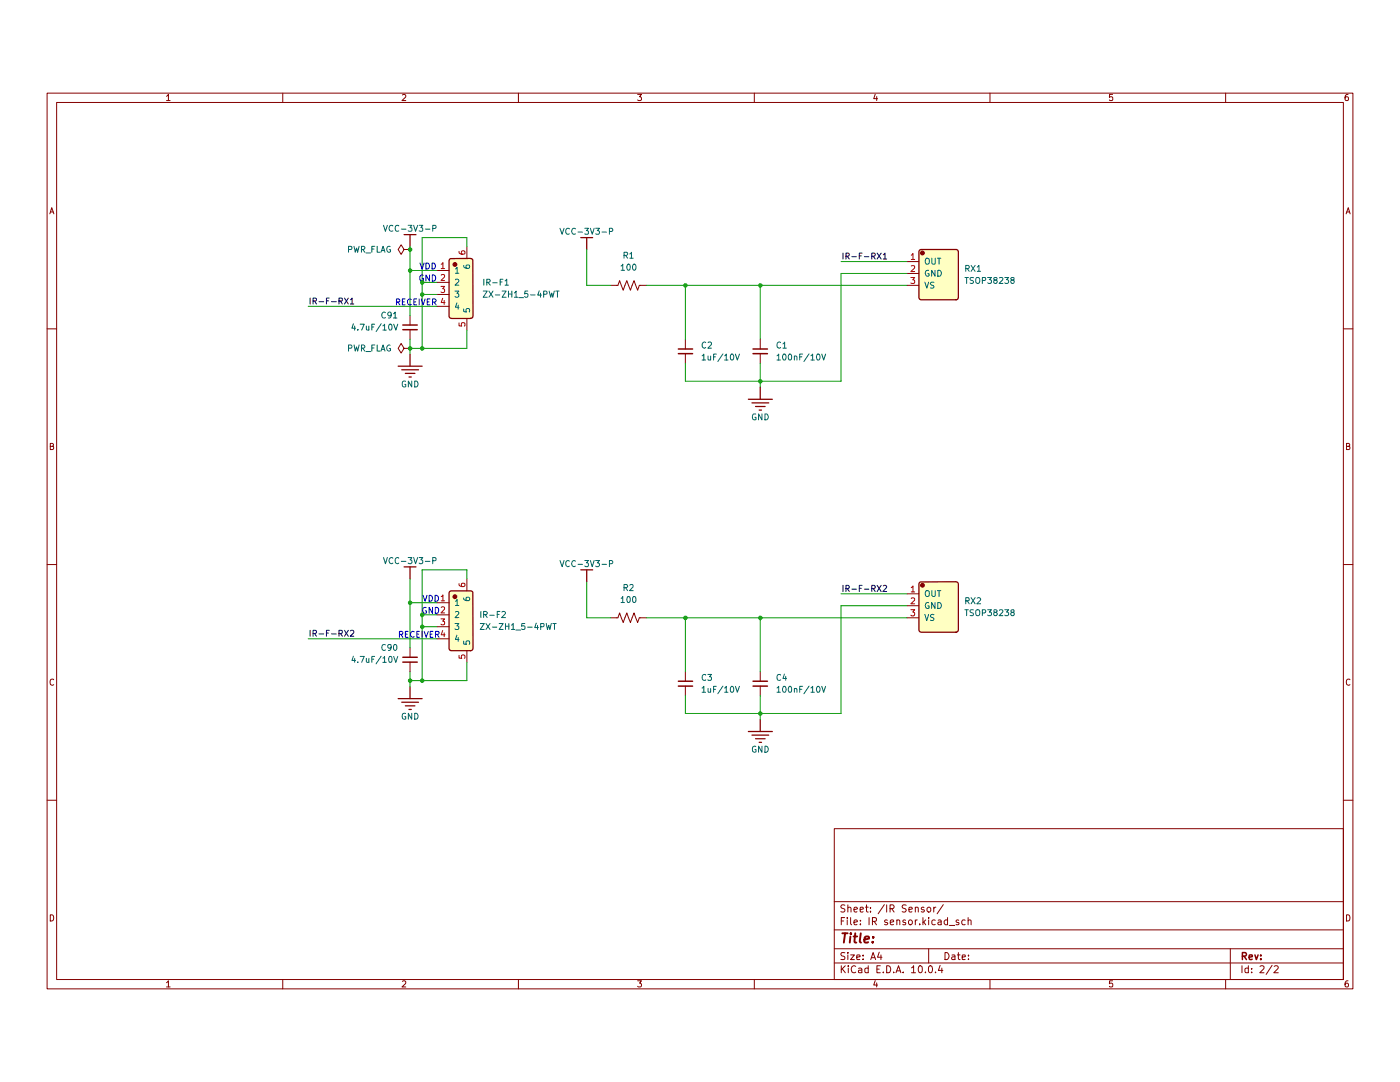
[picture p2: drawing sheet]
(kicad_sch
 (version 20260306)
 (generator "eeschema")
 (generator_version "10.0")
 (paper "A4")
 (lib_symbols
  (symbol "Device:C_Small"
   (pin_numbers (hide yes))
   (pin_names
    (offset 0.254) (hide yes)) (exclude_from_sim no) (in_bom yes) (on_board yes)
   (in_pos_files yes)
   (duplicate_pin_numbers_are_jumpers no)
   (property "Reference" "C" (at 0.254 1.778 0) (show_name no) (do_not_autoplace no) (effects (font (size 1.27 1.27)) (justify left)))
   (property "Value" "C_Small" (at 0.254 -2.032 0) (show_name no) (do_not_autoplace no) (effects (font (size 1.27 1.27)) (justify left)))
   (property "Footprint" "" (at 0 0 0) (show_name no) (do_not_autoplace no) (hide yes) (effects (font (size 1.27 1.27))))
   (property "Datasheet" "" (at 0 0 0) (show_name no) (do_not_autoplace no) (hide yes) (effects (font (size 1.27 1.27))))
   (property "Description" "Unpolarized capacitor, small symbol" (at 0 0 0) (show_name no) (do_not_autoplace no) (hide yes) (effects (font (size 1.27 1.27))))
   (symbol "C_Small_0_1"
    (polyline (pts (xy -1.524 0.508) (xy 1.524 0.508)) (stroke (width 0.3048) (type default)) (fill (type none)))
    (polyline (pts (xy -1.524 -0.508) (xy 1.524 -0.508)) (stroke (width 0.3302) (type default)) (fill (type none))))
   (symbol "C_Small_1_1"
    (pin passive line (at 0 2.54 270) (length 2.032) (name "" (effects (font (size 1.27 1.27)))) (number "1" (effects (font (size 1.27 1.27)))))
    (pin passive line (at 0 -2.54 90) (length 2.032) (name "" (effects (font (size 1.27 1.27)))) (number "2" (effects (font (size 1.27 1.27))))))
   (embedded_fonts no))
  (symbol "Device:R_US"
   (pin_numbers (hide yes))
   (pin_names
    (offset 0)) (exclude_from_sim no) (in_bom yes) (on_board yes)
   (in_pos_files yes)
   (duplicate_pin_numbers_are_jumpers no)
   (property "Reference" "R" (at 2.54 0 90) (show_name no) (do_not_autoplace no) (effects (font (size 1.27 1.27))))
   (property "Value" "R_US" (at -2.54 0 90) (show_name no) (do_not_autoplace no) (effects (font (size 1.27 1.27))))
   (property "Footprint" "" (at 1.016 -0.254 90) (show_name no) (do_not_autoplace no) (hide yes) (effects (font (size 1.27 1.27))))
   (property "Datasheet" "" (at 0 0 0) (show_name no) (do_not_autoplace no) (hide yes) (effects (font (size 1.27 1.27))))
   (property "Description" "Resistor, US symbol" (at 0 0 0) (show_name no) (do_not_autoplace no) (hide yes) (effects (font (size 1.27 1.27))))
   (symbol "R_US_0_1"
    (polyline (pts (xy 0 2.286) (xy 0 2.54)) (stroke (width 0) (type default)) (fill (type none)))
    (polyline (pts (xy 0 2.286) (xy 1.016 1.905) (xy 0 1.524) (xy -1.016 1.143) (xy 0 0.762)) (stroke (width 0) (type default)) (fill (type none)))
    (polyline (pts (xy 0 0.762) (xy 1.016 0.381) (xy 0 0) (xy -1.016 -0.381) (xy 0 -0.762)) (stroke (width 0) (type default)) (fill (type none)))
    (polyline (pts (xy 0 -0.762) (xy 1.016 -1.143) (xy 0 -1.524) (xy -1.016 -1.905) (xy 0 -2.286)) (stroke (width 0) (type default)) (fill (type none)))
    (polyline (pts (xy 0 -2.286) (xy 0 -2.54)) (stroke (width 0) (type default)) (fill (type none))))
   (symbol "R_US_1_1"
    (pin passive line (at 0 3.81 270) (length 1.27) (name "" (effects (font (size 1.27 1.27)))) (number "1" (effects (font (size 1.27 1.27)))))
    (pin passive line (at 0 -3.81 90) (length 1.27) (name "" (effects (font (size 1.27 1.27)))) (number "2" (effects (font (size 1.27 1.27))))))
   (embedded_fonts no))
  (symbol "JLCImport:TSOP38238"
   (pin_names
    (offset 1.016)) (exclude_from_sim no) (in_bom yes) (on_board yes)
   (in_pos_files yes)
   (duplicate_pin_numbers_are_jumpers no)
   (property "Reference" "LED" (at 0 7.08 0) (show_name no) (do_not_autoplace no) (effects (font (size 1.27 1.27))))
   (property "Value" "TSOP38238" (at 0 -7.588 0) (show_name no) (do_not_autoplace no) (effects (font (size 1.27 1.27))))
   (property "Footprint" "JLCImport:TSOP38238" (at 0 0 0) (show_name no) (do_not_autoplace no) (hide yes) (effects (font (size 1.27 1.27))))
   (property "Datasheet" "https://www.lcsc.com/datasheet/lcsc_datasheet_1809191926_Vishay-Intertech-TSOP38238_C141632.pdf" (at 0 0 0) (show_name no) (do_not_autoplace no) (hide yes) (effects (font (size 1.27 1.27))))
   (property "Description" "-25℃~+85℃ 10mW 2.5V~5.5V 350uA 38kHz 45m ±45° SIP-3-2.54mm Infrared Remote Receiver (IRM) ROHS" (at 0 0 0) (show_name no) (do_not_autoplace no) (hide yes) (effects (font (size 1.27 1.27))))
   (property "LCSC" "C141632" (at 0 0 0) (show_name no) (do_not_autoplace no) (hide yes) (effects (font (size 1.27 1.27))))
   (property "Manufacturer" "Vishay Intertech" (at 0 0 0) (show_name no) (do_not_autoplace no) (hide yes) (effects (font (size 1.27 1.27))))
   (property "Manufacturer Part" "TSOP38238" (at 0 0 0) (show_name no) (do_not_autoplace no) (hide yes) (effects (font (size 1.27 1.27))))
   (symbol "TSOP38238_0_1"
    (circle (center -1.778 4.318) (radius 0.381) (stroke (width 0.254) (type solid)) (fill (type outline)))
    (polyline (pts (xy 5.334 -5.588) (xy 5.4331 -5.5783) (xy 5.5284 -5.5493) (xy 5.6162 -5.5024) (xy 5.6932 -5.4392) (xy 5.7564 -5.3622) (xy 5.8033 -5.2744) (xy 5.8323 -5.1791) (xy 5.842 -5.08) (xy 5.8323 4.6711) (xy 5.8033 4.7664) (xy 5.7564 4.8542) (xy 5.6932 4.9312) (xy 5.6162 4.9944) (xy 5.5284 5.0413) (xy 5.4331 5.0702) (xy 5.334 5.08) (xy -2.1311 5.0702) (xy -2.2264 5.0413) (xy -2.3142 4.9944) (xy -2.3912 4.9312) (xy -2.4544 4.8542) (xy -2.5013 4.7664) (xy -2.5302 4.6711) (xy -2.54 4.572) (xy -2.5302 -5.1791) (xy -2.5013 -5.2744) (xy -2.4544 -5.3622) (xy -2.3912 -5.4392) (xy -2.3142 -5.5024) (xy -2.2264 -5.5493) (xy -2.1311 -5.5783) (xy -2.032 -5.588) (xy 5.334 -5.588)) (stroke (width 0.254) (type solid)) (fill (type background)))
    (pin unspecified line (at -5.08 2.54 0) (length 2.54) (name "OUT" (effects (font (size 1.27 1.27)))) (number "1" (effects (font (size 1.27 1.27)))))
    (pin unspecified line (at -5.08 0 0) (length 2.54) (name "GND" (effects (font (size 1.27 1.27)))) (number "2" (effects (font (size 1.27 1.27)))))
    (pin unspecified line (at -5.08 -2.54 0) (length 2.54) (name "VS" (effects (font (size 1.27 1.27)))) (number "3" (effects (font (size 1.27 1.27))))))
   (embedded_fonts no))
  (symbol "JLCImport:ZX-ZH1_5-4PWT"
   (pin_names
    (offset 1.016)) (exclude_from_sim no) (in_bom yes) (on_board yes)
   (in_pos_files yes)
   (duplicate_pin_numbers_are_jumpers no)
   (property "Reference" "U" (at 0 10.89 0) (show_name no) (do_not_autoplace no) (effects (font (size 1.27 1.27))))
   (property "Value" "ZX-ZH1_5-4PWT" (at 0 -10.89 0) (show_name no) (do_not_autoplace no) (effects (font (size 1.27 1.27))))
   (property "Footprint" "JLCImport:ZX-ZH1_5-4PWT" (at 0 0 0) (show_name no) (do_not_autoplace no) (hide yes) (effects (font (size 1.27 1.27))))
   (property "Datasheet" "https://wmsc.lcsc.com/wmsc/upload/file/pdf/v2/lcsc/2312011606_Megastar-ZX-ZH1-5-4PWT_C19272407.pdf" (at 0 0 0) (show_name no) (do_not_autoplace no) (hide yes) (effects (font (size 1.27 1.27))))
   (property "Description" "-25℃~+85℃ 1 1.5mm 1A 1x4P 250V 3.8mm 4 4P 6mm 9mm Auxiliary Solder Pin Beige Brass LCP Surface Mount, Right Angle Tin ZH SMD,P=1.5mm,Surface Mount，Right Angle Wire To Board Connector ROHS" (at 0 0 0) (show_name no) (do_not_autoplace no) (hide yes) (effects (font (size 1.27 1.27))))
   (property "LCSC" "C19272407" (at 0 0 0) (show_name no) (do_not_autoplace no) (hide yes) (effects (font (size 1.27 1.27))))
   (property "Manufacturer" "Megastar" (at 0 0 0) (show_name no) (do_not_autoplace no) (hide yes) (effects (font (size 1.27 1.27))))
   (property "Manufacturer Part" "ZX-ZH1.5-4PWT" (at 0 0 0) (show_name no) (do_not_autoplace no) (hide yes) (effects (font (size 1.27 1.27))))
   (symbol "ZX-ZH1_5-4PWT_0_1"
    (circle (center -1.27 5.08) (radius 0.381) (stroke (width 0.254) (type solid)) (fill (type outline)))
    (polyline (pts (xy 2.032 -6.35) (xy 2.1311 -6.3403) (xy 2.2264 -6.3113) (xy 2.3142 -6.2644) (xy 2.3912 -6.2012) (xy 2.4544 -6.1242) (xy 2.5013 -6.0364) (xy 2.5302 -5.9411) (xy 2.54 -5.842) (xy 2.5302 5.9411) (xy 2.5013 6.0364) (xy 2.4544 6.1242) (xy 2.3912 6.2012) (xy 2.3142 6.2644) (xy 2.2264 6.3113) (xy 2.1311 6.3403) (xy 2.032 6.35) (xy -2.1311 6.3403) (xy -2.2264 6.3113) (xy -2.3142 6.2644) (xy -2.3912 6.2012) (xy -2.4544 6.1242) (xy -2.5013 6.0364) (xy -2.5302 5.9411) (xy -2.54 5.842) (xy -2.5302 -5.9411) (xy -2.5013 -6.0364) (xy -2.4544 -6.1242) (xy -2.3912 -6.2012) (xy -2.3142 -6.2644) (xy -2.2264 -6.3113) (xy -2.1311 -6.3403) (xy -2.032 -6.35) (xy 2.032 -6.35)) (stroke (width 0.254) (type solid)) (fill (type background)))
    (pin unspecified line (at -5.08 3.81 0) (length 2.54) (name "1" (effects (font (size 1.27 1.27)))) (number "1" (effects (font (size 1.27 1.27)))))
    (pin unspecified line (at -5.08 1.27 0) (length 2.54) (name "2" (effects (font (size 1.27 1.27)))) (number "2" (effects (font (size 1.27 1.27)))))
    (pin unspecified line (at -5.08 -1.27 0) (length 2.54) (name "3" (effects (font (size 1.27 1.27)))) (number "3" (effects (font (size 1.27 1.27)))))
    (pin unspecified line (at -5.08 -3.81 0) (length 2.54) (name "4" (effects (font (size 1.27 1.27)))) (number "4" (effects (font (size 1.27 1.27)))))
    (pin unspecified line (at 1.27 -8.89 90) (length 2.54) (name "5" (effects (font (size 1.27 1.27)))) (number "5" (effects (font (size 1.27 1.27)))))
    (pin unspecified line (at 1.27 8.89 270) (length 2.54) (name "6" (effects (font (size 1.27 1.27)))) (number "6" (effects (font (size 1.27 1.27))))))
   (embedded_fonts no))
  (symbol "oomwoo-kicad-altium-import:GND_POWER_GROUND"
   (power global) (exclude_from_sim no) (in_bom yes) (on_board yes)
   (in_pos_files yes)
   (duplicate_pin_numbers_are_jumpers no)
   (property "Reference" "#PWR" (at 0 0 0) (show_name no) (do_not_autoplace no) (hide yes) (effects (font (size 1.27 1.27))))
   (property "Value" "GND" (at 0 -6.35 0) (show_name no) (do_not_autoplace no) (effects (font (size 1.27 1.27))))
   (property "Footprint" "" (at 0 0 0) (show_name no) (do_not_autoplace no) (hide yes) (effects (font (size 1.27 1.27))))
   (property "Datasheet" "" (at 0 0 0) (show_name no) (do_not_autoplace no) (hide yes) (effects (font (size 1.27 1.27))))
   (property "Description" "Power symbol creates a global label with name 'GND'" (at 0 0 0) (show_name no) (do_not_autoplace no) (hide yes) (effects (font (size 1.27 1.27))))
   (symbol "GND_POWER_GROUND_0_0"
    (polyline (pts (xy -2.54 -2.54) (xy 2.54 -2.54)) (stroke (width 0.254) (type solid)) (fill (type none)))
    (polyline (pts (xy -1.778 -3.302) (xy 1.778 -3.302)) (stroke (width 0.254) (type solid)) (fill (type none)))
    (polyline (pts (xy -1.016 -4.064) (xy 1.016 -4.064)) (stroke (width 0.254) (type solid)) (fill (type none)))
    (polyline (pts (xy -0.254 -4.826) (xy 0.254 -4.826)) (stroke (width 0.254) (type solid)) (fill (type none)))
    (polyline (pts (xy 0 0) (xy 0 -2.54)) (stroke (width 0.254) (type solid)) (fill (type none)))
    (pin power_in line (at 0 0 0) (length 0) (hide yes) (name "GND" (effects (font (size 1.27 1.27)))) (number "" (effects (font (size 1.27 1.27))))))
   (embedded_fonts no))
  (symbol "oomwoo-kicad-altium-import:VCC-3V3-P_BAR"
   (power global) (exclude_from_sim no) (in_bom yes) (on_board yes)
   (in_pos_files yes)
   (duplicate_pin_numbers_are_jumpers no)
   (property "Reference" "#PWR" (at 0 0 0) (show_name no) (do_not_autoplace no) (hide yes) (effects (font (size 1.27 1.27))))
   (property "Value" "VCC-3V3-P" (at 0 -3.81 0) (show_name no) (do_not_autoplace no) (effects (font (size 1.27 1.27))))
   (property "Footprint" "" (at 0 0 0) (show_name no) (do_not_autoplace no) (hide yes) (effects (font (size 1.27 1.27))))
   (property "Datasheet" "" (at 0 0 0) (show_name no) (do_not_autoplace no) (hide yes) (effects (font (size 1.27 1.27))))
   (property "Description" "Power symbol creates a global label with name 'VCC-3V3-P'" (at 0 0 0) (show_name no) (do_not_autoplace no) (hide yes) (effects (font (size 1.27 1.27))))
   (symbol "VCC-3V3-P_BAR_0_0"
    (polyline (pts (xy -1.27 -2.54) (xy 1.27 -2.54)) (stroke (width 0.254) (type solid)) (fill (type none)))
    (polyline (pts (xy 0 0) (xy 0 -2.54)) (stroke (width 0.254) (type solid)) (fill (type none)))
    (pin power_in line (at 0 0 0) (length 0) (hide yes) (name "VCC-3V3-P" (effects (font (size 1.27 1.27)))) (number "" (effects (font (size 1.27 1.27))))))
   (embedded_fonts no))
  (symbol "power:PWR_FLAG"
   (power global)
   (pin_numbers (hide yes))
   (pin_names
    (offset 0) (hide yes)) (exclude_from_sim no) (in_bom yes) (on_board yes)
   (in_pos_files yes)
   (duplicate_pin_numbers_are_jumpers no)
   (property "Reference" "#FLG" (at 0 1.905 0) (show_name no) (do_not_autoplace no) (hide yes) (effects (font (size 1.27 1.27))))
   (property "Value" "PWR_FLAG" (at 0 3.81 0) (show_name no) (do_not_autoplace no) (effects (font (size 1.27 1.27))))
   (property "Footprint" "" (at 0 0 0) (show_name no) (do_not_autoplace no) (hide yes) (effects (font (size 1.27 1.27))))
   (property "Datasheet" "" (at 0 0 0) (show_name no) (do_not_autoplace no) (hide yes) (effects (font (size 1.27 1.27))))
   (property "Description" "Special symbol for telling ERC where power comes from" (at 0 0 0) (show_name no) (do_not_autoplace no) (hide yes) (effects (font (size 1.27 1.27))))
   (symbol "PWR_FLAG_0_0"
    (pin power_out line (at 0 0 90) (length 0) (name "" (effects (font (size 1.27 1.27)))) (number "1" (effects (font (size 1.27 1.27))))))
   (symbol "PWR_FLAG_0_1"
    (polyline (pts (xy 0 0) (xy 0 1.27) (xy -1.016 1.905) (xy 0 2.54) (xy 1.016 1.905) (xy 0 1.27)) (stroke (width 0) (type default)) (fill (type none))))
   (embedded_fonts no)))
 (text "VDD"
  (exclude_from_sim no)
  (at 91.44 117.475 0)
  (effects (font (size 1.27 1.27))))
 (text "RECEIVER"
  (exclude_from_sim no)
  (at 88.9 125.095 0)
  (effects (font (size 1.27 1.27))))
 (text "RECEIVER"
  (exclude_from_sim no)
  (at 88.265 54.61 0)
  (effects (font (size 1.27 1.27))))
 (text "GND"
  (exclude_from_sim no)
  (at 90.7451 49.53 0)
  (effects (font (size 1.27 1.27))))
 (text "VDD"
  (exclude_from_sim no)
  (at 90.805 46.99 0)
  (effects (font (size 1.27 1.27))))
 (text "GND"
  (exclude_from_sim no)
  (at 91.3801 120.015 0)
  (effects (font (size 1.27 1.27))))
 (junction
  (at 89.535 50.165)
  (diameter 0)
  (color 0 0 0 0))
 (junction
  (at 161.29 50.8)
  (diameter 0)
  (color 0 0 0 0))
 (junction
  (at 86.995 118.11)
  (diameter 0)
  (color 0 0 0 0))
 (junction
  (at 86.995 64.135)
  (diameter 0)
  (color 0 0 0 0))
 (junction
  (at 145.415 121.285)
  (diameter 0)
  (color 0 0 0 0))
 (junction
  (at 161.29 141.605)
  (diameter 0)
  (color 0 0 0 0))
 (junction
  (at 161.29 121.285)
  (diameter 0)
  (color 0 0 0 0))
 (junction
  (at 86.995 43.18)
  (diameter 0)
  (color 0 0 0 0))
 (junction
  (at 86.995 47.625)
  (diameter 0)
  (color 0 0 0 0))
 (junction
  (at 145.415 50.8)
  (diameter 0)
  (color 0 0 0 0))
 (junction
  (at 89.535 123.19)
  (diameter 0)
  (color 0 0 0 0))
 (junction
  (at 89.535 134.62)
  (diameter 0)
  (color 0 0 0 0))
 (junction
  (at 89.535 120.65)
  (diameter 0)
  (color 0 0 0 0))
 (junction
  (at 89.535 52.705)
  (diameter 0)
  (color 0 0 0 0))
 (junction
  (at 86.995 134.62)
  (diameter 0)
  (color 0 0 0 0))
 (junction
  (at 89.535 64.135)
  (diameter 0)
  (color 0 0 0 0))
 (junction
  (at 161.29 71.12)
  (diameter 0)
  (color 0 0 0 0))
 (wire
  (pts (xy 99.06 60.325) (xy 99.06 64.135))
  (stroke (width 0) (type default)))
 (wire
  (pts (xy 92.71 50.165) (xy 89.535 50.165))
  (stroke (width 0) (type default)))
 (wire
  (pts (xy 161.29 141.605) (xy 161.29 142.875))
  (stroke (width 0) (type default)))
 (wire
  (pts (xy 89.535 120.65) (xy 89.535 123.19))
  (stroke (width 0) (type default)))
 (wire
  (pts (xy 161.29 121.285) (xy 192.405 121.285))
  (stroke (width 0) (type default)))
 (wire
  (pts (xy 145.415 67.31) (xy 145.415 71.12))
  (stroke (width 0) (type default)))
 (wire
  (pts (xy 161.29 137.795) (xy 161.29 141.605))
  (stroke (width 0) (type default)))
 (wire
  (pts (xy 89.535 52.705) (xy 89.535 64.135))
  (stroke (width 0) (type default)))
 (wire
  (pts (xy 145.415 141.605) (xy 161.29 141.605))
  (stroke (width 0) (type default)))
 (wire
  (pts (xy 92.71 120.65) (xy 89.535 120.65))
  (stroke (width 0) (type default)))
 (wire
  (pts (xy 89.535 40.64) (xy 89.535 50.165))
  (stroke (width 0) (type default)))
 (wire
  (pts (xy 178.435 71.12) (xy 161.29 71.12))
  (stroke (width 0) (type default)))
 (wire
  (pts (xy 124.46 50.8) (xy 129.54 50.8))
  (stroke (width 0) (type default)))
 (wire
  (pts (xy 145.415 121.285) (xy 145.415 132.715))
  (stroke (width 0) (type default)))
 (wire
  (pts (xy 99.06 134.62) (xy 89.535 134.62))
  (stroke (width 0) (type default)))
 (wire
  (pts (xy 86.995 132.715) (xy 86.995 134.62))
  (stroke (width 0) (type default)))
 (wire
  (pts (xy 89.535 64.135) (xy 86.995 64.135))
  (stroke (width 0) (type default)))
 (wire
  (pts (xy 161.29 50.8) (xy 192.405 50.8))
  (stroke (width 0) (type default)))
 (wire
  (pts (xy 178.435 118.745) (xy 178.435 141.605))
  (stroke (width 0) (type default)))
 (wire
  (pts (xy 86.995 47.625) (xy 86.995 57.15))
  (stroke (width 0) (type default)))
 (wire
  (pts (xy 145.415 71.12) (xy 161.29 71.12))
  (stroke (width 0) (type default)))
 (wire
  (pts (xy 192.405 48.26) (xy 178.435 48.26))
  (stroke (width 0) (type default)))
 (wire
  (pts (xy 178.435 141.605) (xy 161.29 141.605))
  (stroke (width 0) (type default)))
 (wire
  (pts (xy 145.415 121.285) (xy 161.29 121.285))
  (stroke (width 0) (type default)))
 (wire
  (pts (xy 99.06 64.135) (xy 89.535 64.135))
  (stroke (width 0) (type default)))
 (wire
  (pts (xy 86.995 118.11) (xy 86.995 113.03))
  (stroke (width 0) (type default)))
 (wire
  (pts (xy 89.535 134.62) (xy 86.995 134.62))
  (stroke (width 0) (type default)))
 (wire
  (pts (xy 161.29 50.8) (xy 161.29 62.23))
  (stroke (width 0) (type default)))
 (wire
  (pts (xy 89.535 123.19) (xy 89.535 134.62))
  (stroke (width 0) (type default)))
 (wire
  (pts (xy 86.995 62.23) (xy 86.995 64.135))
  (stroke (width 0) (type default)))
 (wire
  (pts (xy 89.535 50.165) (xy 89.535 52.705))
  (stroke (width 0) (type default)))
 (wire
  (pts (xy 89.535 52.705) (xy 92.71 52.705))
  (stroke (width 0) (type default)))
 (wire
  (pts (xy 89.535 123.19) (xy 92.71 123.19))
  (stroke (width 0) (type default)))
 (wire
  (pts (xy 89.535 111.125) (xy 89.535 120.65))
  (stroke (width 0) (type default)))
 (wire
  (pts (xy 124.46 43.18) (xy 124.46 50.8))
  (stroke (width 0) (type default)))
 (wire
  (pts (xy 99.06 130.81) (xy 99.06 134.62))
  (stroke (width 0) (type default)))
 (wire
  (pts (xy 178.435 116.205) (xy 192.405 116.205))
  (stroke (width 0) (type default)))
 (wire
  (pts (xy 99.06 113.03) (xy 99.06 111.125))
  (stroke (width 0) (type default)))
 (wire
  (pts (xy 145.415 50.8) (xy 145.415 62.23))
  (stroke (width 0) (type default)))
 (wire
  (pts (xy 178.435 48.26) (xy 178.435 71.12))
  (stroke (width 0) (type default)))
 (wire
  (pts (xy 124.46 113.665) (xy 124.46 121.285))
  (stroke (width 0) (type default)))
 (wire
  (pts (xy 86.995 118.11) (xy 86.995 127.635))
  (stroke (width 0) (type default)))
 (wire
  (pts (xy 145.415 50.8) (xy 161.29 50.8))
  (stroke (width 0) (type default)))
 (wire
  (pts (xy 192.405 118.745) (xy 178.435 118.745))
  (stroke (width 0) (type default)))
 (wire
  (pts (xy 145.415 137.795) (xy 145.415 141.605))
  (stroke (width 0) (type default)))
 (wire
  (pts (xy 137.16 121.285) (xy 145.415 121.285))
  (stroke (width 0) (type default)))
 (wire
  (pts (xy 99.06 42.545) (xy 99.06 40.64))
  (stroke (width 0) (type default)))
 (wire
  (pts (xy 161.29 121.285) (xy 161.29 132.715))
  (stroke (width 0) (type default)))
 (wire
  (pts (xy 99.06 111.125) (xy 89.535 111.125))
  (stroke (width 0) (type default)))
 (wire
  (pts (xy 86.995 47.625) (xy 86.995 43.18))
  (stroke (width 0) (type default)))
 (wire
  (pts (xy 65.405 125.73) (xy 92.71 125.73))
  (stroke (width 0) (type default)))
 (wire
  (pts (xy 86.995 43.18) (xy 86.995 42.545))
  (stroke (width 0) (type default)))
 (wire
  (pts (xy 86.995 134.62) (xy 86.995 135.89))
  (stroke (width 0) (type default)))
 (wire
  (pts (xy 99.06 40.64) (xy 89.535 40.64))
  (stroke (width 0) (type default)))
 (wire
  (pts (xy 92.71 118.11) (xy 86.995 118.11))
  (stroke (width 0) (type default)))
 (wire
  (pts (xy 137.16 50.8) (xy 145.415 50.8))
  (stroke (width 0) (type default)))
 (wire
  (pts (xy 65.405 55.245) (xy 92.71 55.245))
  (stroke (width 0) (type default)))
 (wire
  (pts (xy 161.29 71.12) (xy 161.29 72.39))
  (stroke (width 0) (type default)))
 (wire
  (pts (xy 86.995 64.135) (xy 86.995 65.405))
  (stroke (width 0) (type default)))
 (wire
  (pts (xy 92.71 47.625) (xy 86.995 47.625))
  (stroke (width 0) (type default)))
 (wire
  (pts (xy 161.29 67.31) (xy 161.29 71.12))
  (stroke (width 0) (type default)))
 (wire
  (pts (xy 178.435 45.72) (xy 192.405 45.72))
  (stroke (width 0) (type default)))
 (wire
  (pts (xy 124.46 121.285) (xy 129.54 121.285))
  (stroke (width 0) (type default)))
 (label "IR-F-RX2"
  (at 65.405 125.73 0)
  (effects (font (size 1.27 1.27)) (justify left bottom)))
 (label "IR-F-RX1"
  (at 65.405 55.245 0)
  (effects (font (size 1.27 1.27)) (justify left bottom)))
 (label "IR-F-RX2"
  (at 178.435 116.205 0)
  (effects (font (size 1.27 1.27)) (justify left bottom)))
 (label "IR-F-RX1"
  (at 178.435 45.72 0)
  (effects (font (size 1.27 1.27)) (justify left bottom)))
 (symbol
  (lib_id "oomwoo-kicad-altium-import:VCC-3V3-P_BAR")
  (at 124.46 113.665 180)
  (unit 1)
  (body_style 1)
  (exclude_from_sim no)
  (in_bom yes)
  (on_board yes)
  (in_pos_files yes)
  (dnp no)
  (property "Reference" "#PWR0109" (at 124.46 113.665 0) (hide yes) (show_name no) (do_not_autoplace no) (effects (font (size 1.27 1.27))))
  (property "Value" "VCC-3V3-P" (at 124.46 109.855 0) (show_name no) (do_not_autoplace no) (effects (font (size 1.27 1.27))))
  (property "Footprint" "" (at 124.46 113.665 0) (show_name no) (do_not_autoplace no) (effects (font (size 1.27 1.27))))
  (property "Datasheet" "" (at 124.46 113.665 0) (show_name no) (do_not_autoplace no) (effects (font (size 1.27 1.27))))
  (property "Description" "" (at 124.46 113.665 0) (show_name no) (do_not_autoplace no) (effects (font (size 1.27 1.27))))
  (pin ""))
 (symbol
  (lib_id "oomwoo-kicad-altium-import:GND_POWER_GROUND")
  (at 161.29 142.875 0)
  (unit 1)
  (body_style 1)
  (exclude_from_sim no)
  (in_bom yes)
  (on_board yes)
  (in_pos_files yes)
  (dnp no)
  (property "Reference" "#PWR0111" (at 161.29 142.875 0) (hide yes) (show_name no) (do_not_autoplace no) (effects (font (size 1.27 1.27))))
  (property "Value" "GND" (at 161.29 149.225 0) (show_name no) (do_not_autoplace no) (effects (font (size 1.27 1.27))))
  (property "Footprint" "" (at 161.29 142.875 0) (show_name no) (do_not_autoplace no) (effects (font (size 1.27 1.27))))
  (property "Datasheet" "" (at 161.29 142.875 0) (show_name no) (do_not_autoplace no) (effects (font (size 1.27 1.27))))
  (property "Description" "" (at 161.29 142.875 0) (show_name no) (do_not_autoplace no) (effects (font (size 1.27 1.27))))
  (pin ""))
 (symbol
  (lib_id "Device:C_Small")
  (at 86.995 130.175 0)
  (unit 1)
  (body_style 1)
  (exclude_from_sim no)
  (in_bom yes)
  (on_board yes)
  (in_pos_files yes)
  (dnp no)
  (property "Reference" "C90" (at 80.645 127.635 0) (show_name no) (do_not_autoplace no) (effects (font (size 1.27 1.27)) (justify left)))
  (property "Value" "4.7uF/10V" (at 74.295 130.175 0) (show_name no) (do_not_autoplace no) (effects (font (size 1.27 1.27)) (justify left)))
  (property "Footprint" "" (at 86.995 130.175 0) (hide yes) (show_name no) (do_not_autoplace no) (effects (font (size 1.27 1.27))))
  (property "Datasheet" "" (at 86.995 130.175 0) (hide yes) (show_name no) (do_not_autoplace no) (effects (font (size 1.27 1.27))))
  (property "Description" "Unpolarized capacitor, small symbol" (at 86.995 130.175 0) (hide yes) (show_name no) (do_not_autoplace no) (effects (font (size 1.27 1.27))))
  (pin "1")
  (pin "2"))
 (symbol
  (lib_id "oomwoo-kicad-altium-import:VCC-3V3-P_BAR")
  (at 124.46 43.18 180)
  (unit 1)
  (body_style 1)
  (exclude_from_sim no)
  (in_bom yes)
  (on_board yes)
  (in_pos_files yes)
  (dnp no)
  (property "Reference" "#PWR0108" (at 124.46 43.18 0) (hide yes) (show_name no) (do_not_autoplace no) (effects (font (size 1.27 1.27))))
  (property "Value" "VCC-3V3-P" (at 124.46 39.37 0) (show_name no) (do_not_autoplace no) (effects (font (size 1.27 1.27))))
  (property "Footprint" "" (at 124.46 43.18 0) (show_name no) (do_not_autoplace no) (effects (font (size 1.27 1.27))))
  (property "Datasheet" "" (at 124.46 43.18 0) (show_name no) (do_not_autoplace no) (effects (font (size 1.27 1.27))))
  (property "Description" "" (at 124.46 43.18 0) (show_name no) (do_not_autoplace no) (effects (font (size 1.27 1.27))))
  (pin ""))
 (symbol
  (lib_id "power:PWR_FLAG")
  (at 86.995 64.135 90)
  (unit 1)
  (body_style 1)
  (exclude_from_sim no)
  (in_bom yes)
  (on_board yes)
  (in_pos_files yes)
  (dnp no)
  (fields_autoplaced yes)
  (property "Reference" "#FLG03" (at 85.09 64.135 0) (hide yes) (show_name no) (do_not_autoplace no) (effects (font (size 1.27 1.27))))
  (property "Value" "PWR_FLAG" (at 83.185 64.1349 90) (show_name no) (do_not_autoplace no) (effects (font (size 1.27 1.27)) (justify left)))
  (property "Footprint" "" (at 86.995 64.135 0) (hide yes) (show_name no) (do_not_autoplace no) (effects (font (size 1.27 1.27))))
  (property "Datasheet" "" (at 86.995 64.135 0) (hide yes) (show_name no) (do_not_autoplace no) (effects (font (size 1.27 1.27))))
  (property "Description" "Special symbol for telling ERC where power comes from" (at 86.995 64.135 0) (hide yes) (show_name no) (do_not_autoplace no) (effects (font (size 1.27 1.27))))
  (pin "1"))
 (symbol
  (lib_id "power:PWR_FLAG")
  (at 86.995 43.18 90)
  (unit 1)
  (body_style 1)
  (exclude_from_sim no)
  (in_bom yes)
  (on_board yes)
  (in_pos_files yes)
  (dnp no)
  (fields_autoplaced yes)
  (property "Reference" "#FLG02" (at 85.09 43.18 0) (hide yes) (show_name no) (do_not_autoplace no) (effects (font (size 1.27 1.27))))
  (property "Value" "PWR_FLAG" (at 83.185 43.1799 90) (show_name no) (do_not_autoplace no) (effects (font (size 1.27 1.27)) (justify left)))
  (property "Footprint" "" (at 86.995 43.18 0) (hide yes) (show_name no) (do_not_autoplace no) (effects (font (size 1.27 1.27))))
  (property "Datasheet" "" (at 86.995 43.18 0) (hide yes) (show_name no) (do_not_autoplace no) (effects (font (size 1.27 1.27))))
  (property "Description" "Special symbol for telling ERC where power comes from" (at 86.995 43.18 0) (hide yes) (show_name no) (do_not_autoplace no) (effects (font (size 1.27 1.27))))
  (pin "1"))
 (symbol
  (lib_id "Device:C_Small")
  (at 86.995 59.69 0)
  (unit 1)
  (body_style 1)
  (exclude_from_sim no)
  (in_bom yes)
  (on_board yes)
  (in_pos_files yes)
  (dnp no)
  (property "Reference" "C91" (at 80.645 57.15 0) (show_name no) (do_not_autoplace no) (effects (font (size 1.27 1.27)) (justify left)))
  (property "Value" "4.7uF/10V" (at 74.295 59.69 0) (show_name no) (do_not_autoplace no) (effects (font (size 1.27 1.27)) (justify left)))
  (property "Footprint" "" (at 86.995 59.69 0) (hide yes) (show_name no) (do_not_autoplace no) (effects (font (size 1.27 1.27))))
  (property "Datasheet" "" (at 86.995 59.69 0) (hide yes) (show_name no) (do_not_autoplace no) (effects (font (size 1.27 1.27))))
  (property "Description" "Unpolarized capacitor, small symbol" (at 86.995 59.69 0) (hide yes) (show_name no) (do_not_autoplace no) (effects (font (size 1.27 1.27))))
  (pin "1")
  (pin "2"))
 (symbol
  (lib_id "oomwoo-kicad-altium-import:VCC-3V3-P_BAR")
  (at 86.995 42.545 180)
  (unit 1)
  (body_style 1)
  (exclude_from_sim no)
  (in_bom yes)
  (on_board yes)
  (in_pos_files yes)
  (dnp no)
  (property "Reference" "#PWR0106" (at 86.995 42.545 0) (hide yes) (show_name no) (do_not_autoplace no) (effects (font (size 1.27 1.27))))
  (property "Value" "VCC-3V3-P" (at 86.995 38.735 0) (show_name no) (do_not_autoplace no) (effects (font (size 1.27 1.27))))
  (property "Footprint" "" (at 86.995 42.545 0) (show_name no) (do_not_autoplace no) (effects (font (size 1.27 1.27))))
  (property "Datasheet" "" (at 86.995 42.545 0) (show_name no) (do_not_autoplace no) (effects (font (size 1.27 1.27))))
  (property "Description" "" (at 86.995 42.545 0) (show_name no) (do_not_autoplace no) (effects (font (size 1.27 1.27))))
  (pin ""))
 (symbol
  (lib_id "Device:R_US")
  (at 133.35 121.285 90)
  (unit 1)
  (body_style 1)
  (exclude_from_sim no)
  (in_bom yes)
  (on_board yes)
  (in_pos_files yes)
  (dnp no)
  (fields_autoplaced yes)
  (property "Reference" "R2" (at 133.35 114.935 90) (show_name no) (do_not_autoplace no) (effects (font (size 1.27 1.27))))
  (property "Value" "100" (at 133.35 117.475 90) (show_name no) (do_not_autoplace no) (effects (font (size 1.27 1.27))))
  (property "Footprint" "" (at 133.604 120.269 90) (hide yes) (show_name no) (do_not_autoplace no) (effects (font (size 1.27 1.27))))
  (property "Datasheet" "" (at 133.35 121.285 0) (hide yes) (show_name no) (do_not_autoplace no) (effects (font (size 1.27 1.27))))
  (property "Description" "Resistor, US symbol" (at 133.35 121.285 0) (hide yes) (show_name no) (do_not_autoplace no) (effects (font (size 1.27 1.27))))
  (pin "1")
  (pin "2"))
 (symbol
  (lib_id "oomwoo-kicad-altium-import:GND_POWER_GROUND")
  (at 161.29 72.39 0)
  (unit 1)
  (body_style 1)
  (exclude_from_sim no)
  (in_bom yes)
  (on_board yes)
  (in_pos_files yes)
  (dnp no)
  (property "Reference" "#PWR0110" (at 161.29 72.39 0) (hide yes) (show_name no) (do_not_autoplace no) (effects (font (size 1.27 1.27))))
  (property "Value" "GND" (at 161.29 78.74 0) (show_name no) (do_not_autoplace no) (effects (font (size 1.27 1.27))))
  (property "Footprint" "" (at 161.29 72.39 0) (show_name no) (do_not_autoplace no) (effects (font (size 1.27 1.27))))
  (property "Datasheet" "" (at 161.29 72.39 0) (show_name no) (do_not_autoplace no) (effects (font (size 1.27 1.27))))
  (property "Description" "" (at 161.29 72.39 0) (show_name no) (do_not_autoplace no) (effects (font (size 1.27 1.27))))
  (pin ""))
 (symbol
  (lib_id "JLCImport:ZX-ZH1_5-4PWT")
  (at 97.79 51.435 0)
  (unit 1)
  (body_style 1)
  (exclude_from_sim no)
  (in_bom yes)
  (on_board yes)
  (in_pos_files yes)
  (dnp no)
  (fields_autoplaced yes)
  (property "Reference" "IR-F1" (at 102.235 50.1649 0) (show_name no) (do_not_autoplace no) (effects (font (size 1.27 1.27)) (justify left)))
  (property "Value" "ZX-ZH1_5-4PWT" (at 102.235 52.7049 0) (show_name no) (do_not_autoplace no) (effects (font (size 1.27 1.27)) (justify left)))
  (property "Footprint" "JLCImport:ZX-ZH1_5-4PWT" (at 97.79 51.435 0) (hide yes) (show_name no) (do_not_autoplace no) (effects (font (size 1.27 1.27))))
  (property "Datasheet" "https://wmsc.lcsc.com/wmsc/upload/file/pdf/v2/lcsc/2312011606_Megastar-ZX-ZH1-5-4PWT_C19272407.pdf" (at 97.79 51.435 0) (hide yes) (show_name no) (do_not_autoplace no) (effects (font (size 1.27 1.27))))
  (property "Description" "-25℃~+85℃ 1 1.5mm 1A 1x4P 250V 3.8mm 4 4P 6mm 9mm Auxiliary Solder Pin Beige Brass LCP Surface Mount, Right Angle Tin ZH SMD,P=1.5mm,Surface Mount，Right Angle Wire To Board Connector ROHS" (at 97.79 51.435 0) (hide yes) (show_name no) (do_not_autoplace no) (effects (font (size 1.27 1.27))))
  (property "LCSC" "C19272407" (at 97.79 51.435 0) (hide yes) (show_name no) (do_not_autoplace no) (effects (font (size 1.27 1.27))))
  (property "Manufacturer" "Megastar" (at 97.79 51.435 0) (hide yes) (show_name no) (do_not_autoplace no) (effects (font (size 1.27 1.27))))
  (property "Manufacturer Part" "ZX-ZH1.5-4PWT" (at 97.79 51.435 0) (hide yes) (show_name no) (do_not_autoplace no) (effects (font (size 1.27 1.27))))
  (pin "2")
  (pin "1")
  (pin "6")
  (pin "4")
  (pin "5")
  (pin "3"))
 (symbol
  (lib_id "Device:C_Small")
  (at 145.415 135.255 0)
  (unit 1)
  (body_style 1)
  (exclude_from_sim no)
  (in_bom yes)
  (on_board yes)
  (in_pos_files yes)
  (dnp no)
  (fields_autoplaced yes)
  (property "Reference" "C3" (at 148.59 133.9912 0) (show_name no) (do_not_autoplace no) (effects (font (size 1.27 1.27)) (justify left)))
  (property "Value" "1uF/10V" (at 148.59 136.5312 0) (show_name no) (do_not_autoplace no) (effects (font (size 1.27 1.27)) (justify left)))
  (property "Footprint" "" (at 145.415 135.255 0) (hide yes) (show_name no) (do_not_autoplace no) (effects (font (size 1.27 1.27))))
  (property "Datasheet" "" (at 145.415 135.255 0) (hide yes) (show_name no) (do_not_autoplace no) (effects (font (size 1.27 1.27))))
  (property "Description" "Unpolarized capacitor, small symbol" (at 145.415 135.255 0) (hide yes) (show_name no) (do_not_autoplace no) (effects (font (size 1.27 1.27))))
  (pin "2")
  (pin "1"))
 (symbol
  (lib_id "Device:C_Small")
  (at 161.29 64.77 0)
  (unit 1)
  (body_style 1)
  (exclude_from_sim no)
  (in_bom yes)
  (on_board yes)
  (in_pos_files yes)
  (dnp no)
  (fields_autoplaced yes)
  (property "Reference" "C1" (at 164.465 63.5062 0) (show_name no) (do_not_autoplace no) (effects (font (size 1.27 1.27)) (justify left)))
  (property "Value" "100nF/10V" (at 164.465 66.0462 0) (show_name no) (do_not_autoplace no) (effects (font (size 1.27 1.27)) (justify left)))
  (property "Footprint" "" (at 161.29 64.77 0) (hide yes) (show_name no) (do_not_autoplace no) (effects (font (size 1.27 1.27))))
  (property "Datasheet" "" (at 161.29 64.77 0) (hide yes) (show_name no) (do_not_autoplace no) (effects (font (size 1.27 1.27))))
  (property "Description" "Unpolarized capacitor, small symbol" (at 161.29 64.77 0) (hide yes) (show_name no) (do_not_autoplace no) (effects (font (size 1.27 1.27))))
  (pin "2")
  (pin "1"))
 (symbol
  (lib_id "oomwoo-kicad-altium-import:GND_POWER_GROUND")
  (at 86.995 65.405 0)
  (unit 1)
  (body_style 1)
  (exclude_from_sim no)
  (in_bom yes)
  (on_board yes)
  (in_pos_files yes)
  (dnp no)
  (property "Reference" "#PWR0107" (at 86.995 65.405 0) (hide yes) (show_name no) (do_not_autoplace no) (effects (font (size 1.27 1.27))))
  (property "Value" "GND" (at 86.995 71.755 0) (show_name no) (do_not_autoplace no) (effects (font (size 1.27 1.27))))
  (property "Footprint" "" (at 86.995 65.405 0) (show_name no) (do_not_autoplace no) (effects (font (size 1.27 1.27))))
  (property "Datasheet" "" (at 86.995 65.405 0) (show_name no) (do_not_autoplace no) (effects (font (size 1.27 1.27))))
  (property "Description" "" (at 86.995 65.405 0) (show_name no) (do_not_autoplace no) (effects (font (size 1.27 1.27))))
  (pin ""))
 (symbol
  (lib_id "Device:C_Small")
  (at 145.415 64.77 0)
  (unit 1)
  (body_style 1)
  (exclude_from_sim no)
  (in_bom yes)
  (on_board yes)
  (in_pos_files yes)
  (dnp no)
  (fields_autoplaced yes)
  (property "Reference" "C2" (at 148.59 63.5062 0) (show_name no) (do_not_autoplace no) (effects (font (size 1.27 1.27)) (justify left)))
  (property "Value" "1uF/10V" (at 148.59 66.0462 0) (show_name no) (do_not_autoplace no) (effects (font (size 1.27 1.27)) (justify left)))
  (property "Footprint" "" (at 145.415 64.77 0) (hide yes) (show_name no) (do_not_autoplace no) (effects (font (size 1.27 1.27))))
  (property "Datasheet" "" (at 145.415 64.77 0) (hide yes) (show_name no) (do_not_autoplace no) (effects (font (size 1.27 1.27))))
  (property "Description" "Unpolarized capacitor, small symbol" (at 145.415 64.77 0) (hide yes) (show_name no) (do_not_autoplace no) (effects (font (size 1.27 1.27))))
  (pin "2")
  (pin "1"))
 (symbol
  (lib_id "JLCImport:ZX-ZH1_5-4PWT")
  (at 97.79 121.92 0)
  (unit 1)
  (body_style 1)
  (exclude_from_sim no)
  (in_bom yes)
  (on_board yes)
  (in_pos_files yes)
  (dnp no)
  (fields_autoplaced yes)
  (property "Reference" "IR-F2" (at 101.6 120.6499 0) (show_name no) (do_not_autoplace no) (effects (font (size 1.27 1.27)) (justify left)))
  (property "Value" "ZX-ZH1_5-4PWT" (at 101.6 123.1899 0) (show_name no) (do_not_autoplace no) (effects (font (size 1.27 1.27)) (justify left)))
  (property "Footprint" "JLCImport:ZX-ZH1_5-4PWT" (at 97.79 121.92 0) (hide yes) (show_name no) (do_not_autoplace no) (effects (font (size 1.27 1.27))))
  (property "Datasheet" "https://wmsc.lcsc.com/wmsc/upload/file/pdf/v2/lcsc/2312011606_Megastar-ZX-ZH1-5-4PWT_C19272407.pdf" (at 97.79 121.92 0) (hide yes) (show_name no) (do_not_autoplace no) (effects (font (size 1.27 1.27))))
  (property "Description" "-25℃~+85℃ 1 1.5mm 1A 1x4P 250V 3.8mm 4 4P 6mm 9mm Auxiliary Solder Pin Beige Brass LCP Surface Mount, Right Angle Tin ZH SMD,P=1.5mm,Surface Mount，Right Angle Wire To Board Connector ROHS" (at 97.79 121.92 0) (hide yes) (show_name no) (do_not_autoplace no) (effects (font (size 1.27 1.27))))
  (property "LCSC" "C19272407" (at 97.79 121.92 0) (hide yes) (show_name no) (do_not_autoplace no) (effects (font (size 1.27 1.27))))
  (property "Manufacturer" "Megastar" (at 97.79 121.92 0) (hide yes) (show_name no) (do_not_autoplace no) (effects (font (size 1.27 1.27))))
  (property "Manufacturer Part" "ZX-ZH1.5-4PWT" (at 97.79 121.92 0) (hide yes) (show_name no) (do_not_autoplace no) (effects (font (size 1.27 1.27))))
  (pin "2")
  (pin "1")
  (pin "6")
  (pin "4")
  (pin "5")
  (pin "3"))
 (symbol
  (lib_id "Device:R_US")
  (at 133.35 50.8 90)
  (unit 1)
  (body_style 1)
  (exclude_from_sim no)
  (in_bom yes)
  (on_board yes)
  (in_pos_files yes)
  (dnp no)
  (fields_autoplaced yes)
  (property "Reference" "R1" (at 133.35 44.45 90) (show_name no) (do_not_autoplace no) (effects (font (size 1.27 1.27))))
  (property "Value" "100" (at 133.35 46.99 90) (show_name no) (do_not_autoplace no) (effects (font (size 1.27 1.27))))
  (property "Footprint" "" (at 133.604 49.784 90) (hide yes) (show_name no) (do_not_autoplace no) (effects (font (size 1.27 1.27))))
  (property "Datasheet" "" (at 133.35 50.8 0) (hide yes) (show_name no) (do_not_autoplace no) (effects (font (size 1.27 1.27))))
  (property "Description" "Resistor, US symbol" (at 133.35 50.8 0) (hide yes) (show_name no) (do_not_autoplace no) (effects (font (size 1.27 1.27))))
  (pin "1")
  (pin "2"))
 (symbol
  (lib_id "oomwoo-kicad-altium-import:GND_POWER_GROUND")
  (at 86.995 135.89 0)
  (unit 1)
  (body_style 1)
  (exclude_from_sim no)
  (in_bom yes)
  (on_board yes)
  (in_pos_files yes)
  (dnp no)
  (property "Reference" "#PWR0105" (at 86.995 135.89 0) (hide yes) (show_name no) (do_not_autoplace no) (effects (font (size 1.27 1.27))))
  (property "Value" "GND" (at 86.995 142.24 0) (show_name no) (do_not_autoplace no) (effects (font (size 1.27 1.27))))
  (property "Footprint" "" (at 86.995 135.89 0) (show_name no) (do_not_autoplace no) (effects (font (size 1.27 1.27))))
  (property "Datasheet" "" (at 86.995 135.89 0) (show_name no) (do_not_autoplace no) (effects (font (size 1.27 1.27))))
  (property "Description" "" (at 86.995 135.89 0) (show_name no) (do_not_autoplace no) (effects (font (size 1.27 1.27))))
  (pin ""))
 (symbol
  (lib_id "JLCImport:TSOP38238")
  (at 197.485 118.745 0)
  (unit 1)
  (body_style 1)
  (exclude_from_sim no)
  (in_bom yes)
  (on_board yes)
  (in_pos_files yes)
  (dnp no)
  (fields_autoplaced yes)
  (property "Reference" "RX2" (at 204.47 117.7289 0) (show_name no) (do_not_autoplace no) (effects (font (size 1.27 1.27)) (justify left)))
  (property "Value" "TSOP38238" (at 204.47 120.2689 0) (show_name no) (do_not_autoplace no) (effects (font (size 1.27 1.27)) (justify left)))
  (property "Footprint" "JLCImport:TSOP38238" (at 197.485 118.745 0) (hide yes) (show_name no) (do_not_autoplace no) (effects (font (size 1.27 1.27))))
  (property "Datasheet" "https://www.lcsc.com/datasheet/lcsc_datasheet_1809191926_Vishay-Intertech-TSOP38238_C141632.pdf" (at 197.485 118.745 0) (hide yes) (show_name no) (do_not_autoplace no) (effects (font (size 1.27 1.27))))
  (property "Description" "-25℃~+85℃ 10mW 2.5V~5.5V 350uA 38kHz 45m ±45° SIP-3-2.54mm Infrared Remote Receiver (IRM) ROHS" (at 197.485 118.745 0) (hide yes) (show_name no) (do_not_autoplace no) (effects (font (size 1.27 1.27))))
  (property "LCSC" "C141632" (at 197.485 118.745 0) (hide yes) (show_name no) (do_not_autoplace no) (effects (font (size 1.27 1.27))))
  (property "Manufacturer" "Vishay Intertech" (at 197.485 118.745 0) (hide yes) (show_name no) (do_not_autoplace no) (effects (font (size 1.27 1.27))))
  (property "Manufacturer Part" "TSOP38238" (at 197.485 118.745 0) (hide yes) (show_name no) (do_not_autoplace no) (effects (font (size 1.27 1.27))))
  (pin "3")
  (pin "1")
  (pin "2"))
 (symbol
  (lib_id "oomwoo-kicad-altium-import:VCC-3V3-P_BAR")
  (at 86.995 113.03 180)
  (unit 1)
  (body_style 1)
  (exclude_from_sim no)
  (in_bom yes)
  (on_board yes)
  (in_pos_files yes)
  (dnp no)
  (property "Reference" "#PWR0104" (at 86.995 113.03 0) (hide yes) (show_name no) (do_not_autoplace no) (effects (font (size 1.27 1.27))))
  (property "Value" "VCC-3V3-P" (at 86.995 109.22 0) (show_name no) (do_not_autoplace no) (effects (font (size 1.27 1.27))))
  (property "Footprint" "" (at 86.995 113.03 0) (show_name no) (do_not_autoplace no) (effects (font (size 1.27 1.27))))
  (property "Datasheet" "" (at 86.995 113.03 0) (show_name no) (do_not_autoplace no) (effects (font (size 1.27 1.27))))
  (property "Description" "" (at 86.995 113.03 0) (show_name no) (do_not_autoplace no) (effects (font (size 1.27 1.27))))
  (pin ""))
 (symbol
  (lib_id "Device:C_Small")
  (at 161.29 135.255 0)
  (unit 1)
  (body_style 1)
  (exclude_from_sim no)
  (in_bom yes)
  (on_board yes)
  (in_pos_files yes)
  (dnp no)
  (fields_autoplaced yes)
  (property "Reference" "C4" (at 164.465 133.9912 0) (show_name no) (do_not_autoplace no) (effects (font (size 1.27 1.27)) (justify left)))
  (property "Value" "100nF/10V" (at 164.465 136.5312 0) (show_name no) (do_not_autoplace no) (effects (font (size 1.27 1.27)) (justify left)))
  (property "Footprint" "" (at 161.29 135.255 0) (hide yes) (show_name no) (do_not_autoplace no) (effects (font (size 1.27 1.27))))
  (property "Datasheet" "" (at 161.29 135.255 0) (hide yes) (show_name no) (do_not_autoplace no) (effects (font (size 1.27 1.27))))
  (property "Description" "Unpolarized capacitor, small symbol" (at 161.29 135.255 0) (hide yes) (show_name no) (do_not_autoplace no) (effects (font (size 1.27 1.27))))
  (pin "2")
  (pin "1"))
 (symbol
  (lib_id "JLCImport:TSOP38238")
  (at 197.485 48.26 0)
  (unit 1)
  (body_style 1)
  (exclude_from_sim no)
  (in_bom yes)
  (on_board yes)
  (in_pos_files yes)
  (dnp no)
  (fields_autoplaced yes)
  (property "Reference" "RX1" (at 204.47 47.2439 0) (show_name no) (do_not_autoplace no) (effects (font (size 1.27 1.27)) (justify left)))
  (property "Value" "TSOP38238" (at 204.47 49.7839 0) (show_name no) (do_not_autoplace no) (effects (font (size 1.27 1.27)) (justify left)))
  (property "Footprint" "JLCImport:TSOP38238" (at 197.485 48.26 0) (hide yes) (show_name no) (do_not_autoplace no) (effects (font (size 1.27 1.27))))
  (property "Datasheet" "https://www.lcsc.com/datasheet/lcsc_datasheet_1809191926_Vishay-Intertech-TSOP38238_C141632.pdf" (at 197.485 48.26 0) (hide yes) (show_name no) (do_not_autoplace no) (effects (font (size 1.27 1.27))))
  (property "Description" "-25℃~+85℃ 10mW 2.5V~5.5V 350uA 38kHz 45m ±45° SIP-3-2.54mm Infrared Remote Receiver (IRM) ROHS" (at 197.485 48.26 0) (hide yes) (show_name no) (do_not_autoplace no) (effects (font (size 1.27 1.27))))
  (property "LCSC" "C141632" (at 197.485 48.26 0) (hide yes) (show_name no) (do_not_autoplace no) (effects (font (size 1.27 1.27))))
  (property "Manufacturer" "Vishay Intertech" (at 197.485 48.26 0) (hide yes) (show_name no) (do_not_autoplace no) (effects (font (size 1.27 1.27))))
  (property "Manufacturer Part" "TSOP38238" (at 197.485 48.26 0) (hide yes) (show_name no) (do_not_autoplace no) (effects (font (size 1.27 1.27))))
  (pin "3")
  (pin "1")
  (pin "2")))
